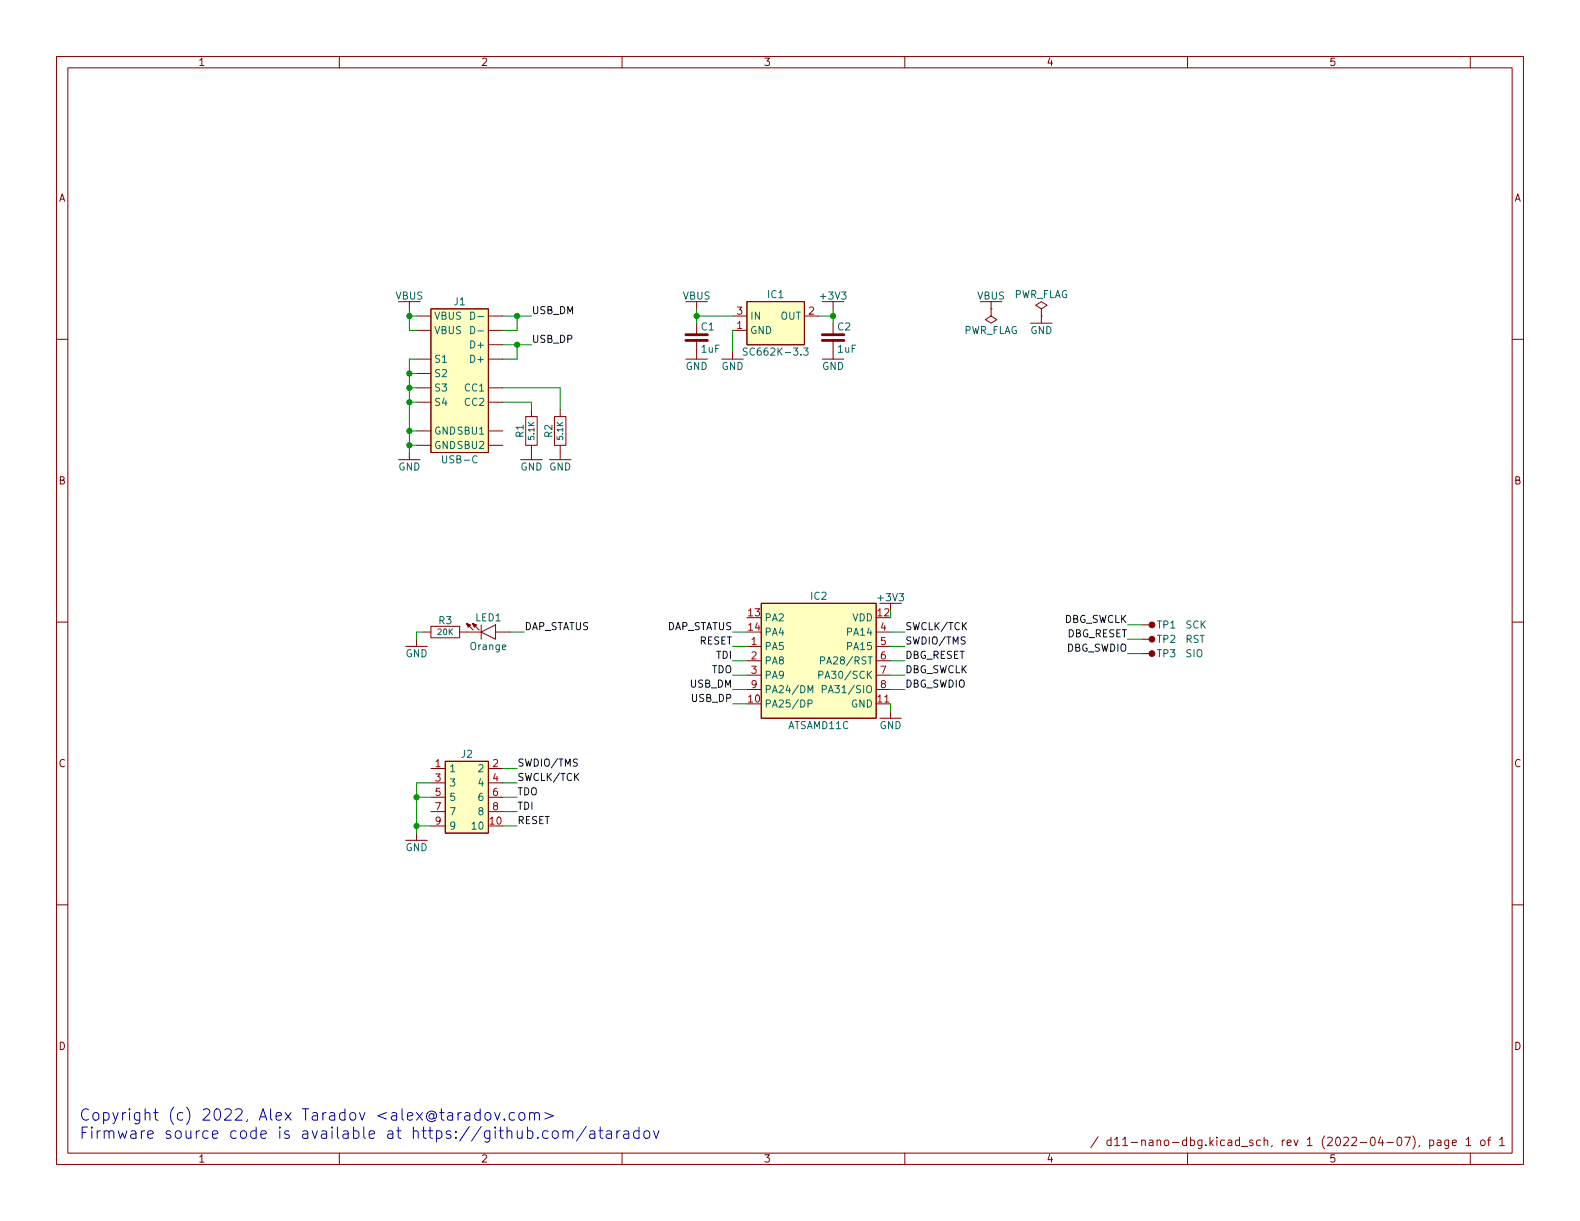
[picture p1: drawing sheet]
(kicad_sch (version 20211123) (generator eeschema)

 (paper "USLetter")

 (title_block
  (date "2022-04-07")
  (rev "1"))

 (lib_symbols
  (symbol "ataradov_conn:Conn-5x2" (pin_names (offset 0.635)) (in_bom yes) (on_board yes)
   (property "Reference" "J?" (id 0) (at 0 7.62 0) (effects (font (size 1.27 1.27))))
   (property "Value" "Conn-5x2" (id 1) (at 0 -7.62 0) (effects (font (size 1.27 1.27)) hide))
   (property "Footprint" "ataradov_conn:Header-5x2-2.54mm" (id 2) (at 0 -10.16 0) (effects (font (size 1.27 1.27)) hide))
   (property "Datasheet" "" (id 3) (at 29.21 13.97 0) (effects (font (size 1.27 1.27)) hide))
   (symbol "Conn-5x2_0_1"
    (rectangle (start -3.81 6.35) (end 3.81 -6.35) (stroke (width 0) (type default) (color 0 0 0 0)) (fill (type background))))
   (symbol "Conn-5x2_1_1"
    (pin passive line (at -6.35 5.08 0) (length 2.54) (name "1" (effects (font (size 1.27 1.27)))) (number "1" (effects (font (size 1.27 1.27)))))
    (pin passive line (at 6.35 -5.08 180) (length 2.54) (name "10" (effects (font (size 1.27 1.27)))) (number "10" (effects (font (size 1.27 1.27)))))
    (pin passive line (at 6.35 5.08 180) (length 2.54) (name "2" (effects (font (size 1.27 1.27)))) (number "2" (effects (font (size 1.27 1.27)))))
    (pin passive line (at -6.35 2.54 0) (length 2.54) (name "3" (effects (font (size 1.27 1.27)))) (number "3" (effects (font (size 1.27 1.27)))))
    (pin passive line (at 6.35 2.54 180) (length 2.54) (name "4" (effects (font (size 1.27 1.27)))) (number "4" (effects (font (size 1.27 1.27)))))
    (pin passive line (at -6.35 0 0) (length 2.54) (name "5" (effects (font (size 1.27 1.27)))) (number "5" (effects (font (size 1.27 1.27)))))
    (pin passive line (at 6.35 0 180) (length 2.54) (name "6" (effects (font (size 1.27 1.27)))) (number "6" (effects (font (size 1.27 1.27)))))
    (pin passive line (at -6.35 -2.54 0) (length 2.54) (name "7" (effects (font (size 1.27 1.27)))) (number "7" (effects (font (size 1.27 1.27)))))
    (pin passive line (at 6.35 -2.54 180) (length 2.54) (name "8" (effects (font (size 1.27 1.27)))) (number "8" (effects (font (size 1.27 1.27)))))
    (pin passive line (at -6.35 -5.08 0) (length 2.54) (name "9" (effects (font (size 1.27 1.27)))) (number "9" (effects (font (size 1.27 1.27)))))))
  (symbol "ataradov_conn:USB-C" (pin_numbers hide) (in_bom yes) (on_board yes)
   (property "Reference" "J?" (id 0) (at 0 12.7 0) (effects (font (size 1.27 1.27))))
   (property "Value" "USB-C" (id 1) (at 0 -15.24 0) (effects (font (size 1.27 1.27))))
   (property "Footprint" "ataradov_conn:USB-C" (id 2) (at 0 -17.78 0) (effects (font (size 1.27 1.27)) hide))
   (property "Datasheet" "" (id 3) (at 3.81 -5.08 0) (effects (font (size 1.27 1.27)) hide))
   (symbol "USB-C_0_1"
    (rectangle (start -5.08 11.43) (end 5.08 -13.97) (stroke (width 0) (type default) (color 0 0 0 0)) (fill (type background))))
   (symbol "USB-C_1_1"
    (pin bidirectional line (at 7.62 -2.54 180) (length 2.54) (name "CC1" (effects (font (size 1.27 1.27)))) (number "CC1" (effects (font (size 1.27 1.27)))))
    (pin bidirectional line (at 7.62 -5.08 180) (length 2.54) (name "CC2" (effects (font (size 1.27 1.27)))) (number "CC2" (effects (font (size 1.27 1.27)))))
    (pin bidirectional line (at 7.62 5.08 180) (length 2.54) (name "D+" (effects (font (size 1.27 1.27)))) (number "D+1" (effects (font (size 1.27 1.27)))))
    (pin bidirectional line (at 7.62 2.54 180) (length 2.54) (name "D+" (effects (font (size 1.27 1.27)))) (number "D+2" (effects (font (size 1.27 1.27)))))
    (pin bidirectional line (at 7.62 10.16 180) (length 2.54) (name "D-" (effects (font (size 1.27 1.27)))) (number "D-1" (effects (font (size 1.27 1.27)))))
    (pin bidirectional line (at 7.62 7.62 180) (length 2.54) (name "D-" (effects (font (size 1.27 1.27)))) (number "D-2" (effects (font (size 1.27 1.27)))))
    (pin passive line (at -7.62 -10.16 0) (length 2.54) (name "GND" (effects (font (size 1.27 1.27)))) (number "GND1" (effects (font (size 1.27 1.27)))))
    (pin passive line (at -7.62 -12.7 0) (length 2.54) (name "GND" (effects (font (size 1.27 1.27)))) (number "GND2" (effects (font (size 1.27 1.27)))))
    (pin passive line (at -7.62 2.54 0) (length 2.54) (name "S1" (effects (font (size 1.27 1.27)))) (number "S1" (effects (font (size 1.27 1.27)))))
    (pin passive line (at -7.62 0 0) (length 2.54) (name "S2" (effects (font (size 1.27 1.27)))) (number "S2" (effects (font (size 1.27 1.27)))))
    (pin passive line (at -7.62 -2.54 0) (length 2.54) (name "S3" (effects (font (size 1.27 1.27)))) (number "S3" (effects (font (size 1.27 1.27)))))
    (pin passive line (at -7.62 -5.08 0) (length 2.54) (name "S4" (effects (font (size 1.27 1.27)))) (number "S4" (effects (font (size 1.27 1.27)))))
    (pin bidirectional line (at 7.62 -10.16 180) (length 2.54) (name "SBU1" (effects (font (size 1.27 1.27)))) (number "SBU1" (effects (font (size 1.27 1.27)))))
    (pin bidirectional line (at 7.62 -12.7 180) (length 2.54) (name "SBU2" (effects (font (size 1.27 1.27)))) (number "SBU2" (effects (font (size 1.27 1.27)))))
    (pin passive line (at -7.62 10.16 0) (length 2.54) (name "VBUS" (effects (font (size 1.27 1.27)))) (number "VBUS1" (effects (font (size 1.27 1.27)))))
    (pin passive line (at -7.62 7.62 0) (length 2.54) (name "VBUS" (effects (font (size 1.27 1.27)))) (number "VBUS2" (effects (font (size 1.27 1.27)))))))
  (symbol "ataradov_led:LED" (pin_numbers hide) (pin_names (offset 1.016) hide) (in_bom yes) (on_board yes)
   (property "Reference" "LED?" (id 0) (at 0 2.54 0) (effects (font (size 1.27 1.27))))
   (property "Value" "LED" (id 1) (at 0 -2.54 0) (effects (font (size 1.27 1.27))))
   (property "Footprint" "ataradov_smd:0603" (id 2) (at 0 -4.2164 0) (effects (font (size 1.27 1.27)) hide))
   (property "Datasheet" "" (id 3) (at 4.699 -4.191 0) (effects (font (size 1.27 1.27)) hide))
   (symbol "LED_0_1"
    (polyline (pts (xy 1.27 1.27) (xy 1.27 -1.27)) (stroke (width 0) (type default) (color 0 0 0 0)) (fill (type none)))
    (polyline (pts (xy 2.1336 1.2192) (xy 2.4892 0.8636)) (stroke (width 0) (type default) (color 0 0 0 0)) (fill (type none)))
    (polyline (pts (xy 2.794 1.524) (xy 2.2352 1.1684)) (stroke (width 0) (type default) (color 0 0 0 0)) (fill (type none)))
    (polyline (pts (xy 2.794 1.524) (xy 2.4384 0.9652)) (stroke (width 0) (type default) (color 0 0 0 0)) (fill (type none)))
    (polyline (pts (xy 3.2004 1.2192) (xy 3.556 0.8636)) (stroke (width 0) (type default) (color 0 0 0 0)) (fill (type none)))
    (polyline (pts (xy 3.8608 1.524) (xy 3.302 1.1684)) (stroke (width 0) (type default) (color 0 0 0 0)) (fill (type none)))
    (polyline (pts (xy 3.8608 1.524) (xy 3.4544 0.9652)) (stroke (width 0) (type default) (color 0 0 0 0)) (fill (type none)))
    (polyline (pts (xy -1.27 1.27) (xy -1.27 -1.27) (xy 1.27 0) (xy -1.27 1.27)) (stroke (width 0) (type default) (color 0 0 0 0)) (fill (type none)))
    (polyline (pts (xy 1.6256 0.3556) (xy 2.794 1.524) (xy 2.1336 1.2192) (xy 2.794 1.524) (xy 2.4892 0.8636)) (stroke (width 0) (type default) (color 0 0 0 0)) (fill (type none)))
    (polyline (pts (xy 2.6924 0.3556) (xy 3.8608 1.524) (xy 3.2004 1.2192) (xy 3.8608 1.524) (xy 3.556 0.8636)) (stroke (width 0) (type default) (color 0 0 0 0)) (fill (type none))))
   (symbol "LED_1_1"
    (pin passive line (at -3.81 0 0) (length 2.54) (name "A" (effects (font (size 1.27 1.27)))) (number "1" (effects (font (size 1.27 1.27)))))
    (pin passive line (at 3.81 0 180) (length 2.54) (name "K" (effects (font (size 1.27 1.27)))) (number "2" (effects (font (size 1.27 1.27)))))))
  (symbol "ataradov_mcu:ATSAMD11C" (in_bom yes) (on_board yes)
   (property "Reference" "IC?" (id 0) (at 0 11.43 0) (effects (font (size 1.27 1.27))))
   (property "Value" "ATSAMD11C" (id 1) (at 0 -11.43 0) (effects (font (size 1.27 1.27))))
   (property "Footprint" "ataradov_ic:SOIC-14" (id 2) (at 0 -13.97 0) (effects (font (size 1.27 1.27)) hide))
   (property "Datasheet" "" (id 3) (at 0 0 0) (effects (font (size 1.27 1.27)) hide))
   (symbol "ATSAMD11C_0_1"
    (rectangle (start -10.16 10.16) (end 10.16 -10.16) (stroke (width 0) (type default) (color 0 0 0 0)) (fill (type background))))
   (symbol "ATSAMD11C_1_1"
    (pin bidirectional line (at -12.7 2.54 0) (length 2.54) (name "PA5" (effects (font (size 1.27 1.27)))) (number "1" (effects (font (size 1.27 1.27)))))
    (pin bidirectional line (at -12.7 -7.62 0) (length 2.54) (name "PA25/DP" (effects (font (size 1.27 1.27)))) (number "10" (effects (font (size 1.27 1.27)))))
    (pin power_in line (at 12.7 -7.62 180) (length 2.54) (name "GND" (effects (font (size 1.27 1.27)))) (number "11" (effects (font (size 1.27 1.27)))))
    (pin power_in line (at 12.7 7.62 180) (length 2.54) (name "VDD" (effects (font (size 1.27 1.27)))) (number "12" (effects (font (size 1.27 1.27)))))
    (pin bidirectional line (at -12.7 7.62 0) (length 2.54) (name "PA2" (effects (font (size 1.27 1.27)))) (number "13" (effects (font (size 1.27 1.27)))))
    (pin bidirectional line (at -12.7 5.08 0) (length 2.54) (name "PA4" (effects (font (size 1.27 1.27)))) (number "14" (effects (font (size 1.27 1.27)))))
    (pin bidirectional line (at -12.7 0 0) (length 2.54) (name "PA8" (effects (font (size 1.27 1.27)))) (number "2" (effects (font (size 1.27 1.27)))))
    (pin bidirectional line (at -12.7 -2.54 0) (length 2.54) (name "PA9" (effects (font (size 1.27 1.27)))) (number "3" (effects (font (size 1.27 1.27)))))
    (pin bidirectional line (at 12.7 5.08 180) (length 2.54) (name "PA14" (effects (font (size 1.27 1.27)))) (number "4" (effects (font (size 1.27 1.27)))))
    (pin bidirectional line (at 12.7 2.54 180) (length 2.54) (name "PA15" (effects (font (size 1.27 1.27)))) (number "5" (effects (font (size 1.27 1.27)))))
    (pin bidirectional line (at 12.7 0 180) (length 2.54) (name "PA28/RST" (effects (font (size 1.27 1.27)))) (number "6" (effects (font (size 1.27 1.27)))))
    (pin bidirectional line (at 12.7 -2.54 180) (length 2.54) (name "PA30/SCK" (effects (font (size 1.27 1.27)))) (number "7" (effects (font (size 1.27 1.27)))))
    (pin bidirectional line (at 12.7 -5.08 180) (length 2.54) (name "PA31/SIO" (effects (font (size 1.27 1.27)))) (number "8" (effects (font (size 1.27 1.27)))))
    (pin bidirectional line (at -12.7 -5.08 0) (length 2.54) (name "PA24/DM" (effects (font (size 1.27 1.27)))) (number "9" (effects (font (size 1.27 1.27)))))))
  (symbol "ataradov_misc:TestPoint" (pin_numbers hide) (pin_names hide) (in_bom yes) (on_board yes)
   (property "Reference" "TP?" (id 0) (at 2.54 0 0) (effects (font (size 1.27 1.27)) (justify left)))
   (property "Value" "TestPoint" (id 1) (at 7.62 0 0) (effects (font (size 1.27 1.27)) (justify left)))
   (property "Footprint" "ataradov_misc:TestPoint-1.27mm" (id 2) (at 0 -2.54 0) (effects (font (size 1.27 1.27)) hide))
   (property "Datasheet" "" (id 3) (at 0 0 0) (effects (font (size 1.27 1.27)) hide))
   (symbol "TestPoint_0_1"
    (circle (center 1.778 0) (radius 0.508) (stroke (width 0) (type default) (color 0 0 0 0)) (fill (type outline))))
   (symbol "TestPoint_1_1"
    (pin passive line (at 0 0 0) (length 1.78) (name "1" (effects (font (size 1.27 1.27)))) (number "1" (effects (font (size 1.27 1.27)))))))
  (symbol "ataradov_pwr:+3V3" (power) (pin_names (offset 0)) (in_bom yes) (on_board yes)
   (property "Reference" "#PWR" (id 0) (at 0 4.445 0) (effects (font (size 1.27 1.27)) hide))
   (property "Value" "+3V3" (id 1) (at 0 2.286 0) (effects (font (size 1.27 1.27))))
   (property "Footprint" "" (id 2) (at 0 0 0) (effects (font (size 1.27 1.27)) hide))
   (property "Datasheet" "" (id 3) (at 0 0 0) (effects (font (size 1.27 1.27)) hide))
   (symbol "+3V3_0_1"
    (polyline (pts (xy -1.905 1.27) (xy 0 1.27)) (stroke (width 0) (type default) (color 0 0 0 0)) (fill (type none)))
    (polyline (pts (xy 0 0) (xy 0 1.27)) (stroke (width 0) (type default) (color 0 0 0 0)) (fill (type none)))
    (polyline (pts (xy 0 1.27) (xy 1.905 1.27)) (stroke (width 0) (type default) (color 0 0 0 0)) (fill (type none))))
   (symbol "+3V3_1_1"
    (pin power_in line (at 0 0 90) (length 0) hide (name "+3V3" (effects (font (size 1.27 1.27)))) (number "1" (effects (font (size 1.27 1.27)))))))
  (symbol "ataradov_pwr:GND" (power) (pin_names (offset 0)) (in_bom yes) (on_board yes)
   (property "Reference" "#PWR" (id 0) (at 0 -4.445 0) (effects (font (size 1.27 1.27)) hide))
   (property "Value" "GND" (id 1) (at 0 -2.54 0) (effects (font (size 1.27 1.27))))
   (property "Footprint" "" (id 2) (at 0 0 0) (effects (font (size 1.27 1.27)) hide))
   (property "Datasheet" "" (id 3) (at 0 0 0) (effects (font (size 1.27 1.27)) hide))
   (symbol "GND_0_1"
    (polyline (pts (xy -1.905 -1.27) (xy 1.905 -1.27)) (stroke (width 0) (type default) (color 0 0 0 0)) (fill (type none)))
    (polyline (pts (xy 0 0) (xy 0 -1.27)) (stroke (width 0) (type default) (color 0 0 0 0)) (fill (type none))))
   (symbol "GND_1_1"
    (pin power_in line (at 0 0 270) (length 0) hide (name "GND" (effects (font (size 1.27 1.27)))) (number "1" (effects (font (size 1.27 1.27)))))))
  (symbol "ataradov_pwr:VBUS" (power) (pin_names (offset 0)) (in_bom yes) (on_board yes)
   (property "Reference" "#PWR" (id 0) (at 0 4.445 0) (effects (font (size 1.27 1.27)) hide))
   (property "Value" "VBUS" (id 1) (at 0 2.286 0) (effects (font (size 1.27 1.27))))
   (property "Footprint" "" (id 2) (at 0 0 0) (effects (font (size 1.27 1.27)) hide))
   (property "Datasheet" "" (id 3) (at 0 0 0) (effects (font (size 1.27 1.27)) hide))
   (symbol "VBUS_0_1"
    (polyline (pts (xy -1.905 1.27) (xy 0 1.27)) (stroke (width 0) (type default) (color 0 0 0 0)) (fill (type none)))
    (polyline (pts (xy 0 0) (xy 0 1.27)) (stroke (width 0) (type default) (color 0 0 0 0)) (fill (type none)))
    (polyline (pts (xy 0 1.27) (xy 1.905 1.27)) (stroke (width 0) (type default) (color 0 0 0 0)) (fill (type none))))
   (symbol "VBUS_1_1"
    (pin power_in line (at 0 0 90) (length 0) hide (name "VBUS" (effects (font (size 1.27 1.27)))) (number "1" (effects (font (size 1.27 1.27)))))))
  (symbol "ataradov_rlc:C" (pin_numbers hide) (pin_names hide) (in_bom yes) (on_board yes)
   (property "Reference" "C?" (id 0) (at 0.635 1.905 0) (effects (font (size 1.27 1.27)) (justify left)))
   (property "Value" "C" (id 1) (at 0.635 -2.032 0) (effects (font (size 1.27 1.27)) (justify left)))
   (property "Footprint" "ataradov_smd:0603" (id 2) (at 3.81 0 90) (effects (font (size 1.27 1.27)) hide))
   (property "Datasheet" "" (id 3) (at 0 0 0) (effects (font (size 1.27 1.27)) hide))
   (symbol "C_0_1"
    (polyline (pts (xy -1.905 -0.508) (xy 1.905 -0.508)) (stroke (width 0.5) (type default) (color 0 0 0 0)) (fill (type none)))
    (polyline (pts (xy -1.905 0.508) (xy 1.905 0.508)) (stroke (width 0.5) (type default) (color 0 0 0 0)) (fill (type none))))
   (symbol "C_1_1"
    (pin passive line (at 0 -2.54 90) (length 1.905) (name "1" (effects (font (size 1.27 1.27)))) (number "1" (effects (font (size 1.27 1.27)))))
    (pin passive line (at 0 2.54 270) (length 1.905) (name "2" (effects (font (size 1.27 1.27)))) (number "2" (effects (font (size 1.27 1.27)))))))
  (symbol "ataradov_rlc:R" (pin_numbers hide) (pin_names hide) (in_bom yes) (on_board yes)
   (property "Reference" "R?" (id 0) (at 0 2.032 0) (effects (font (size 1.27 1.27))))
   (property "Value" "R" (id 1) (at 0 0 0) (effects (font (size 1.016 1.016))))
   (property "Footprint" "ataradov_smd:0603" (id 2) (at -0.508 -2.54 0) (effects (font (size 1.27 1.27)) hide))
   (property "Datasheet" "" (id 3) (at 0 0 0) (effects (font (size 1.27 1.27)) hide))
   (symbol "R_0_1"
    (rectangle (start -2.54 1.016) (end 2.54 -1.016) (stroke (width 0) (type default) (color 0 0 0 0)) (fill (type none))))
   (symbol "R_1_1"
    (pin passive line (at -3.81 0 0) (length 1.27) (name "1" (effects (font (size 1.27 1.27)))) (number "1" (effects (font (size 1.27 1.27)))))
    (pin passive line (at 3.81 0 180) (length 1.27) (name "2" (effects (font (size 1.27 1.27)))) (number "2" (effects (font (size 1.27 1.27)))))))
  (symbol "ataradov_vreg:SC662K" (in_bom yes) (on_board yes)
   (property "Reference" "IC?" (id 0) (at 0 6.35 0) (effects (font (size 1.27 1.27))))
   (property "Value" "SC662K" (id 1) (at 0 -3.81 0) (effects (font (size 1.27 1.27))))
   (property "Footprint" "ataradov_ic:SOT-23" (id 2) (at 0 -6.35 0) (effects (font (size 1.27 1.27)) hide))
   (property "Datasheet" "" (id 3) (at 0 0 0) (effects (font (size 1.27 1.27)) hide))
   (symbol "SC662K_0_1"
    (rectangle (start -5.08 5.08) (end 5.08 -2.54) (stroke (width 0) (type default) (color 0 0 0 0)) (fill (type background))))
   (symbol "SC662K_1_1"
    (pin power_in line (at -7.62 0 0) (length 2.54) (name "GND" (effects (font (size 1.27 1.27)))) (number "1" (effects (font (size 1.27 1.27)))))
    (pin power_out line (at 7.62 2.54 180) (length 2.54) (name "OUT" (effects (font (size 1.27 1.27)))) (number "2" (effects (font (size 1.27 1.27)))))
    (pin power_in line (at -7.62 2.54 0) (length 2.54) (name "IN" (effects (font (size 1.27 1.27)))) (number "3" (effects (font (size 1.27 1.27)))))))
  (symbol "power:PWR_FLAG" (power) (pin_numbers hide) (pin_names (offset 0) hide) (in_bom yes) (on_board yes)
   (property "Reference" "#FLG" (id 0) (at 0 1.905 0) (effects (font (size 1.27 1.27)) hide))
   (property "Value" "PWR_FLAG" (id 1) (at 0 3.81 0) (effects (font (size 1.27 1.27))))
   (property "Footprint" "" (id 2) (at 0 0 0) (effects (font (size 1.27 1.27)) hide))
   (property "Datasheet" "~" (id 3) (at 0 0 0) (effects (font (size 1.27 1.27)) hide))
   (symbol "PWR_FLAG_0_0"
    (pin power_out line (at 0 0 90) (length 0) (name "pwr" (effects (font (size 1.27 1.27)))) (number "1" (effects (font (size 1.27 1.27))))))
   (symbol "PWR_FLAG_0_1"
    (polyline (pts (xy 0 0) (xy 0 1.27) (xy -1.016 1.905) (xy 0 2.54) (xy 1.016 1.905) (xy 0 1.27)) (stroke (width 0) (type default) (color 0 0 0 0)) (fill (type none))))))

 (junction (at 72.39 71.12) (diameter 0) (color 0 0 0 0))
 (junction (at 72.39 68.58) (diameter 0) (color 0 0 0 0))
 (junction (at 73.66 140.97) (diameter 0) (color 0 0 0 0))
 (junction (at 72.39 66.04) (diameter 0) (color 0 0 0 0))
 (junction (at 72.39 55.88) (diameter 0) (color 0 0 0 0))
 (junction (at 72.39 76.2) (diameter 0) (color 0 0 0 0))
 (junction (at 147.32 55.88) (diameter 0) (color 0 0 0 0))
 (junction (at 123.19 55.88) (diameter 0) (color 0 0 0 0))
 (junction (at 72.39 78.74) (diameter 0) (color 0 0 0 0))
 (junction (at 73.66 146.05) (diameter 0) (color 0 0 0 0))
 (junction (at 91.44 55.88) (diameter 0) (color 0 0 0 0))
 (junction (at 91.44 60.96) (diameter 0) (color 0 0 0 0))

 (wire (pts (xy 123.19 57.15) (xy 123.19 55.88)) (stroke (width 0) (type default) (color 0 0 0 0)))
 (wire (pts (xy 73.66 140.97) (xy 73.66 146.05)) (stroke (width 0) (type default) (color 0 0 0 0)))
 (wire (pts (xy 88.9 71.12) (xy 93.98 71.12)) (stroke (width 0) (type default) (color 0 0 0 0)))
 (wire (pts (xy 157.48 107.95) (xy 157.48 109.22)) (stroke (width 0) (type default) (color 0 0 0 0)))
 (wire (pts (xy 72.39 66.04) (xy 72.39 68.58)) (stroke (width 0) (type default) (color 0 0 0 0)))
 (wire (pts (xy 73.66 76.2) (xy 72.39 76.2)) (stroke (width 0) (type default) (color 0 0 0 0)))
 (wire (pts (xy 99.06 68.58) (xy 99.06 72.39)) (stroke (width 0) (type default) (color 0 0 0 0)))
 (wire (pts (xy 157.48 114.3) (xy 160.02 114.3)) (stroke (width 0) (type default) (color 0 0 0 0)))
 (wire (pts (xy 88.9 60.96) (xy 91.44 60.96)) (stroke (width 0) (type default) (color 0 0 0 0)))
 (wire (pts (xy 199.39 110.49) (xy 201.93 110.49)) (stroke (width 0) (type default) (color 0 0 0 0)))
 (wire (pts (xy 123.19 55.88) (xy 129.54 55.88)) (stroke (width 0) (type default) (color 0 0 0 0)))
 (wire (pts (xy 72.39 78.74) (xy 72.39 80.01)) (stroke (width 0) (type default) (color 0 0 0 0)))
 (wire (pts (xy 73.66 138.43) (xy 76.2 138.43)) (stroke (width 0) (type default) (color 0 0 0 0)))
 (wire (pts (xy 129.54 58.42) (xy 129.54 62.23)) (stroke (width 0) (type default) (color 0 0 0 0)))
 (wire (pts (xy 157.48 116.84) (xy 160.02 116.84)) (stroke (width 0) (type default) (color 0 0 0 0)))
 (wire (pts (xy 132.08 111.76) (xy 129.54 111.76)) (stroke (width 0) (type default) (color 0 0 0 0)))
 (wire (pts (xy 144.78 55.88) (xy 147.32 55.88)) (stroke (width 0) (type default) (color 0 0 0 0)))
 (wire (pts (xy 88.9 68.58) (xy 99.06 68.58)) (stroke (width 0) (type default) (color 0 0 0 0)))
 (wire (pts (xy 129.54 114.3) (xy 132.08 114.3)) (stroke (width 0) (type default) (color 0 0 0 0)))
 (wire (pts (xy 72.39 54.61) (xy 72.39 55.88)) (stroke (width 0) (type default) (color 0 0 0 0)))
 (wire (pts (xy 91.44 55.88) (xy 91.44 58.42)) (stroke (width 0) (type default) (color 0 0 0 0)))
 (wire (pts (xy 129.54 119.38) (xy 132.08 119.38)) (stroke (width 0) (type default) (color 0 0 0 0)))
 (wire (pts (xy 72.39 68.58) (xy 72.39 71.12)) (stroke (width 0) (type default) (color 0 0 0 0)))
 (wire (pts (xy 73.66 111.76) (xy 74.93 111.76)) (stroke (width 0) (type default) (color 0 0 0 0)))
 (wire (pts (xy 147.32 57.15) (xy 147.32 55.88)) (stroke (width 0) (type default) (color 0 0 0 0)))
 (wire (pts (xy 72.39 58.42) (xy 73.66 58.42)) (stroke (width 0) (type default) (color 0 0 0 0)))
 (wire (pts (xy 72.39 78.74) (xy 73.66 78.74)) (stroke (width 0) (type default) (color 0 0 0 0)))
 (wire (pts (xy 157.48 121.92) (xy 160.02 121.92)) (stroke (width 0) (type default) (color 0 0 0 0)))
 (wire (pts (xy 199.39 115.57) (xy 201.93 115.57)) (stroke (width 0) (type default) (color 0 0 0 0)))
 (wire (pts (xy 88.9 138.43) (xy 91.44 138.43)) (stroke (width 0) (type default) (color 0 0 0 0)))
 (wire (pts (xy 88.9 58.42) (xy 91.44 58.42)) (stroke (width 0) (type default) (color 0 0 0 0)))
 (wire (pts (xy 129.54 116.84) (xy 132.08 116.84)) (stroke (width 0) (type default) (color 0 0 0 0)))
 (wire (pts (xy 88.9 135.89) (xy 91.44 135.89)) (stroke (width 0) (type default) (color 0 0 0 0)))
 (wire (pts (xy 91.44 55.88) (xy 93.98 55.88)) (stroke (width 0) (type default) (color 0 0 0 0)))
 (wire (pts (xy 72.39 71.12) (xy 72.39 76.2)) (stroke (width 0) (type default) (color 0 0 0 0)))
 (wire (pts (xy 72.39 55.88) (xy 73.66 55.88)) (stroke (width 0) (type default) (color 0 0 0 0)))
 (wire (pts (xy 157.48 124.46) (xy 157.48 125.73)) (stroke (width 0) (type default) (color 0 0 0 0)))
 (wire (pts (xy 93.98 72.39) (xy 93.98 71.12)) (stroke (width 0) (type default) (color 0 0 0 0)))
 (wire (pts (xy 88.9 55.88) (xy 91.44 55.88)) (stroke (width 0) (type default) (color 0 0 0 0)))
 (wire (pts (xy 73.66 113.03) (xy 73.66 111.76)) (stroke (width 0) (type default) (color 0 0 0 0)))
 (wire (pts (xy 123.19 54.61) (xy 123.19 55.88)) (stroke (width 0) (type default) (color 0 0 0 0)))
 (wire (pts (xy 72.39 76.2) (xy 72.39 78.74)) (stroke (width 0) (type default) (color 0 0 0 0)))
 (wire (pts (xy 72.39 68.58) (xy 73.66 68.58)) (stroke (width 0) (type default) (color 0 0 0 0)))
 (wire (pts (xy 73.66 146.05) (xy 76.2 146.05)) (stroke (width 0) (type default) (color 0 0 0 0)))
 (wire (pts (xy 72.39 55.88) (xy 72.39 58.42)) (stroke (width 0) (type default) (color 0 0 0 0)))
 (wire (pts (xy 72.39 71.12) (xy 73.66 71.12)) (stroke (width 0) (type default) (color 0 0 0 0)))
 (wire (pts (xy 129.54 121.92) (xy 132.08 121.92)) (stroke (width 0) (type default) (color 0 0 0 0)))
 (wire (pts (xy 88.9 63.5) (xy 91.44 63.5)) (stroke (width 0) (type default) (color 0 0 0 0)))
 (wire (pts (xy 157.48 111.76) (xy 160.02 111.76)) (stroke (width 0) (type default) (color 0 0 0 0)))
 (wire (pts (xy 91.44 60.96) (xy 93.98 60.96)) (stroke (width 0) (type default) (color 0 0 0 0)))
 (wire (pts (xy 90.17 111.76) (xy 92.71 111.76)) (stroke (width 0) (type default) (color 0 0 0 0)))
 (wire (pts (xy 73.66 138.43) (xy 73.66 140.97)) (stroke (width 0) (type default) (color 0 0 0 0)))
 (wire (pts (xy 73.66 140.97) (xy 76.2 140.97)) (stroke (width 0) (type default) (color 0 0 0 0)))
 (wire (pts (xy 72.39 66.04) (xy 73.66 66.04)) (stroke (width 0) (type default) (color 0 0 0 0)))
 (wire (pts (xy 157.48 119.38) (xy 160.02 119.38)) (stroke (width 0) (type default) (color 0 0 0 0)))
 (wire (pts (xy 88.9 140.97) (xy 91.44 140.97)) (stroke (width 0) (type default) (color 0 0 0 0)))
 (wire (pts (xy 147.32 54.61) (xy 147.32 55.88)) (stroke (width 0) (type default) (color 0 0 0 0)))
 (wire (pts (xy 91.44 60.96) (xy 91.44 63.5)) (stroke (width 0) (type default) (color 0 0 0 0)))
 (wire (pts (xy 73.66 146.05) (xy 73.66 147.32)) (stroke (width 0) (type default) (color 0 0 0 0)))
 (wire (pts (xy 72.39 63.5) (xy 72.39 66.04)) (stroke (width 0) (type default) (color 0 0 0 0)))
 (wire (pts (xy 73.66 63.5) (xy 72.39 63.5)) (stroke (width 0) (type default) (color 0 0 0 0)))
 (wire (pts (xy 88.9 146.05) (xy 91.44 146.05)) (stroke (width 0) (type default) (color 0 0 0 0)))
 (wire (pts (xy 88.9 143.51) (xy 91.44 143.51)) (stroke (width 0) (type default) (color 0 0 0 0)))
 (wire (pts (xy 199.39 113.03) (xy 201.93 113.03)) (stroke (width 0) (type default) (color 0 0 0 0)))
 (wire (pts (xy 129.54 124.46) (xy 132.08 124.46)) (stroke (width 0) (type default) (color 0 0 0 0)))

 (text "Copyright (c) 2022, Alex Taradov <alex@taradov.com>\nFirmware source code is available at https://github.com/ataradov" (at 13.97 201.93 0) (effects (font (size 2 2)) (justify left bottom)))

 (label "RESET" (at 91.44 146.05 0) (effects (font (size 1.27 1.27)) (justify left bottom)))
 (label "RESET" (at 129.54 114.3 180) (effects (font (size 1.27 1.27)) (justify right bottom)))
 (label "SWDIO{slash}TMS" (at 91.44 135.89 0) (effects (font (size 1.27 1.27)) (justify left bottom)))
 (label "SWCLK{slash}TCK" (at 91.44 138.43 0) (effects (font (size 1.27 1.27)) (justify left bottom)))
 (label "TDO" (at 129.54 119.38 180) (effects (font (size 1.27 1.27)) (justify right bottom)))
 (label "USB_DP" (at 93.98 60.96 0) (effects (font (size 1.27 1.27)) (justify left bottom)))
 (label "DBG_RESET" (at 199.39 113.03 180) (effects (font (size 1.27 1.27)) (justify right bottom)))
 (label "USB_DP" (at 129.54 124.46 180) (effects (font (size 1.27 1.27)) (justify right bottom)))
 (label "USB_DM" (at 93.98 55.88 0) (effects (font (size 1.27 1.27)) (justify left bottom)))
 (label "DBG_RESET" (at 160.02 116.84 0) (effects (font (size 1.27 1.27)) (justify left bottom)))
 (label "DBG_SWCLK" (at 160.02 119.38 0) (effects (font (size 1.27 1.27)) (justify left bottom)))
 (label "DBG_SWDIO" (at 160.02 121.92 0) (effects (font (size 1.27 1.27)) (justify left bottom)))
 (label "SWDIO{slash}TMS" (at 160.02 114.3 0) (effects (font (size 1.27 1.27)) (justify left bottom)))
 (label "DBG_SWCLK" (at 199.39 110.49 180) (effects (font (size 1.27 1.27)) (justify right bottom)))
 (label "TDO" (at 91.44 140.97 0) (effects (font (size 1.27 1.27)) (justify left bottom)))
 (label "SWCLK{slash}TCK" (at 160.02 111.76 0) (effects (font (size 1.27 1.27)) (justify left bottom)))
 (label "TDI" (at 129.54 116.84 180) (effects (font (size 1.27 1.27)) (justify right bottom)))
 (label "DBG_SWDIO" (at 199.39 115.57 180) (effects (font (size 1.27 1.27)) (justify right bottom)))
 (label "DAP_STATUS" (at 92.71 111.76 0) (effects (font (size 1.27 1.27)) (justify left bottom)))
 (label "TDI" (at 91.44 143.51 0) (effects (font (size 1.27 1.27)) (justify left bottom)))
 (label "DAP_STATUS" (at 129.54 111.76 180) (effects (font (size 1.27 1.27)) (justify right bottom)))
 (label "USB_DM" (at 129.54 121.92 180) (effects (font (size 1.27 1.27)) (justify right bottom)))

 (symbol (lib_id "ataradov_rlc:C") (at 147.32 59.69 0) (unit 1) (in_bom yes) (on_board yes)
  (property "Reference" "C2" (id 0) (at 147.955 57.785 0) (effects (font (size 1.27 1.27)) (justify left)))
  (property "Value" "1uF" (id 1) (at 147.955 61.722 0) (effects (font (size 1.27 1.27)) (justify left)))
  (property "Footprint" "ataradov_smd:0603" (id 2) (at 151.13 59.69 90) (effects (font (size 1.27 1.27)) hide))
  (property "Datasheet" "" (id 3) (at 147.32 59.69 0) (effects (font (size 1.27 1.27)) hide)) (pin "1") (pin "2"))

 (symbol (lib_id "ataradov_pwr:GND") (at 93.98 80.01 0) (unit 1) (in_bom yes) (on_board yes)
  (property "Reference" "#PWR010" (id 0) (at 93.98 84.455 0) (effects (font (size 1.27 1.27)) hide))
  (property "Value" "GND" (id 1) (at 93.98 82.55 0))
  (property "Footprint" "" (id 2) (at 93.98 80.01 0) (effects (font (size 1.27 1.27)) hide))
  (property "Datasheet" "" (id 3) (at 93.98 80.01 0) (effects (font (size 1.27 1.27)) hide)) (pin "1"))

 (symbol (lib_id "ataradov_pwr:GND") (at 73.66 113.03 0) (unit 1) (in_bom yes) (on_board yes)
  (property "Reference" "#PWR013" (id 0) (at 73.66 117.475 0) (effects (font (size 1.27 1.27)) hide))
  (property "Value" "GND" (id 1) (at 73.66 115.57 0))
  (property "Footprint" "" (id 2) (at 73.66 113.03 0) (effects (font (size 1.27 1.27)) hide))
  (property "Datasheet" "" (id 3) (at 73.66 113.03 0) (effects (font (size 1.27 1.27)) hide)) (pin "1"))

 (symbol (lib_id "ataradov_pwr:GND") (at 147.32 62.23 0) (unit 1) (in_bom yes) (on_board yes)
  (property "Reference" "#PWR08" (id 0) (at 147.32 66.675 0) (effects (font (size 1.27 1.27)) hide))
  (property "Value" "GND" (id 1) (at 147.32 64.77 0))
  (property "Footprint" "" (id 2) (at 147.32 62.23 0) (effects (font (size 1.27 1.27)) hide))
  (property "Datasheet" "" (id 3) (at 147.32 62.23 0) (effects (font (size 1.27 1.27)) hide)) (pin "1"))

 (symbol (lib_id "ataradov_rlc:R") (at 93.98 76.2 90) (unit 1) (in_bom yes) (on_board yes)
  (property "Reference" "R1" (id 0) (at 91.948 76.2 0))
  (property "Value" "" (id 1) (at 93.98 76.2 0) (effects (font (size 1.016 1.016))))
  (property "Footprint" "ataradov_smd:0603" (id 2) (at 96.52 76.708 0) (effects (font (size 1.27 1.27)) hide))
  (property "Datasheet" "" (id 3) (at 93.98 76.2 0) (effects (font (size 1.27 1.27)) hide)) (pin "1") (pin "2"))

 (symbol (lib_id "ataradov_misc:TestPoint") (at 201.93 113.03 0) (mirror x) (unit 1) (in_bom yes) (on_board yes)
  (property "Reference" "TP2" (id 0) (at 204.47 113.03 0) (effects (font (size 1.27 1.27)) (justify left)))
  (property "Value" "RST" (id 1) (at 209.55 113.03 0) (effects (font (size 1.27 1.27)) (justify left)))
  (property "Footprint" "ataradov_misc:TestPoint-1.27mm-SMD" (id 2) (at 201.93 110.49 0) (effects (font (size 1.27 1.27)) hide))
  (property "Datasheet" "" (id 3) (at 201.93 113.03 0) (effects (font (size 1.27 1.27)) hide)) (pin "1"))

 (symbol (lib_id "power:PWR_FLAG") (at 175.26 54.61 180) (unit 1) (in_bom yes) (on_board yes)
  (property "Reference" "#FLG01" (id 0) (at 175.26 56.515 0) (effects (font (size 1.27 1.27)) hide))
  (property "Value" "PWR_FLAG" (id 1) (at 175.26 58.42 0))
  (property "Footprint" "" (id 2) (at 175.26 54.61 0) (effects (font (size 1.27 1.27)) hide))
  (property "Datasheet" "~" (id 3) (at 175.26 54.61 0) (effects (font (size 1.27 1.27)) hide)) (pin "1"))

 (symbol (lib_id "ataradov_pwr:+3V3") (at 147.32 54.61 0) (unit 1) (in_bom yes) (on_board yes)
  (property "Reference" "#PWR03" (id 0) (at 147.32 50.165 0) (effects (font (size 1.27 1.27)) hide))
  (property "Value" "+3V3" (id 1) (at 147.32 52.324 0))
  (property "Footprint" "" (id 2) (at 147.32 54.61 0) (effects (font (size 1.27 1.27)) hide))
  (property "Datasheet" "" (id 3) (at 147.32 54.61 0) (effects (font (size 1.27 1.27)) hide)) (pin "1"))

 (symbol (lib_id "ataradov_led:LED") (at 86.36 111.76 0) (mirror y) (unit 1) (in_bom yes) (on_board yes)
  (property "Reference" "LED1" (id 0) (at 86.36 109.22 0))
  (property "Value" "Orange" (id 1) (at 86.36 114.3 0))
  (property "Footprint" "ataradov_smd:0603" (id 2) (at 86.36 115.9764 0) (effects (font (size 1.27 1.27)) hide))
  (property "Datasheet" "" (id 3) (at 81.661 115.951 0) (effects (font (size 1.27 1.27)) hide)) (pin "1") (pin "2"))

 (symbol (lib_id "ataradov_rlc:R") (at 99.06 76.2 90) (unit 1) (in_bom yes) (on_board yes)
  (property "Reference" "R2" (id 0) (at 97.028 76.2 0))
  (property "Value" "" (id 1) (at 99.06 76.2 0) (effects (font (size 1.016 1.016))))
  (property "Footprint" "ataradov_smd:0603" (id 2) (at 101.6 76.708 0) (effects (font (size 1.27 1.27)) hide))
  (property "Datasheet" "" (id 3) (at 99.06 76.2 0) (effects (font (size 1.27 1.27)) hide)) (pin "1") (pin "2"))

 (symbol (lib_id "ataradov_pwr:GND") (at 157.48 125.73 0) (unit 1) (in_bom yes) (on_board yes)
  (property "Reference" "#PWR015" (id 0) (at 157.48 130.175 0) (effects (font (size 1.27 1.27)) hide))
  (property "Value" "GND" (id 1) (at 157.48 128.27 0))
  (property "Footprint" "" (id 2) (at 157.48 125.73 0) (effects (font (size 1.27 1.27)) hide))
  (property "Datasheet" "" (id 3) (at 157.48 125.73 0) (effects (font (size 1.27 1.27)) hide)) (pin "1"))

 (symbol (lib_id "ataradov_pwr:GND") (at 123.19 62.23 0) (unit 1) (in_bom yes) (on_board yes)
  (property "Reference" "#PWR06" (id 0) (at 123.19 66.675 0) (effects (font (size 1.27 1.27)) hide))
  (property "Value" "GND" (id 1) (at 123.19 64.77 0))
  (property "Footprint" "" (id 2) (at 123.19 62.23 0) (effects (font (size 1.27 1.27)) hide))
  (property "Datasheet" "" (id 3) (at 123.19 62.23 0) (effects (font (size 1.27 1.27)) hide)) (pin "1"))

 (symbol (lib_id "ataradov_pwr:VBUS") (at 175.26 54.61 0) (unit 1) (in_bom yes) (on_board yes)
  (property "Reference" "#PWR04" (id 0) (at 175.26 50.165 0) (effects (font (size 1.27 1.27)) hide))
  (property "Value" "VBUS" (id 1) (at 175.26 52.324 0))
  (property "Footprint" "" (id 2) (at 175.26 54.61 0) (effects (font (size 1.27 1.27)) hide))
  (property "Datasheet" "" (id 3) (at 175.26 54.61 0) (effects (font (size 1.27 1.27)) hide)) (pin "1"))

 (symbol (lib_id "ataradov_pwr:+3V3") (at 157.48 107.95 0) (unit 1) (in_bom yes) (on_board yes)
  (property "Reference" "#PWR012" (id 0) (at 157.48 103.505 0) (effects (font (size 1.27 1.27)) hide))
  (property "Value" "+3V3" (id 1) (at 157.48 105.664 0))
  (property "Footprint" "" (id 2) (at 157.48 107.95 0) (effects (font (size 1.27 1.27)) hide))
  (property "Datasheet" "" (id 3) (at 157.48 107.95 0) (effects (font (size 1.27 1.27)) hide)) (pin "1"))

 (symbol (lib_id "ataradov_misc:TestPoint") (at 201.93 115.57 0) (mirror x) (unit 1) (in_bom yes) (on_board yes)
  (property "Reference" "TP3" (id 0) (at 204.47 115.57 0) (effects (font (size 1.27 1.27)) (justify left)))
  (property "Value" "SIO" (id 1) (at 209.55 115.57 0) (effects (font (size 1.27 1.27)) (justify left)))
  (property "Footprint" "ataradov_misc:TestPoint-1.27mm-SMD" (id 2) (at 201.93 113.03 0) (effects (font (size 1.27 1.27)) hide))
  (property "Datasheet" "" (id 3) (at 201.93 115.57 0) (effects (font (size 1.27 1.27)) hide)) (pin "1"))

 (symbol (lib_id "ataradov_conn:Conn-5x2") (at 82.55 140.97 0) (unit 1) (in_bom yes) (on_board yes)
  (property "Reference" "J2" (id 0) (at 82.55 133.35 0))
  (property "Value" "" (id 1) (at 82.55 148.59 0) (effects (font (size 1.27 1.27)) hide))
  (property "Footprint" "" (id 2) (at 82.55 151.13 0) (effects (font (size 1.27 1.27)) hide))
  (property "Datasheet" "" (id 3) (at 111.76 127 0) (effects (font (size 1.27 1.27)) hide)) (pin "1") (pin "10") (pin "2") (pin "3") (pin "4") (pin "5") (pin "6") (pin "7") (pin "8") (pin "9"))

 (symbol (lib_id "ataradov_conn:USB-C") (at 81.28 66.04 0) (unit 1) (in_bom yes) (on_board yes)
  (property "Reference" "J1" (id 0) (at 81.28 53.34 0))
  (property "Value" "" (id 1) (at 81.28 81.28 0))
  (property "Footprint" "" (id 2) (at 81.28 83.82 0) (effects (font (size 1.27 1.27)) hide))
  (property "Datasheet" "" (id 3) (at 85.09 71.12 0) (effects (font (size 1.27 1.27)) hide)) (pin "CC1") (pin "CC2") (pin "D+1") (pin "D+2") (pin "D-1") (pin "D-2") (pin "GND1") (pin "GND2") (pin "S1") (pin "S2") (pin "S3") (pin "S4") (pin "SBU1") (pin "SBU2") (pin "VBUS1") (pin "VBUS2"))

 (symbol (lib_id "ataradov_pwr:GND") (at 184.15 55.88 0) (unit 1) (in_bom yes) (on_board yes)
  (property "Reference" "#PWR05" (id 0) (at 184.15 60.325 0) (effects (font (size 1.27 1.27)) hide))
  (property "Value" "GND" (id 1) (at 184.15 58.42 0))
  (property "Footprint" "" (id 2) (at 184.15 55.88 0) (effects (font (size 1.27 1.27)) hide))
  (property "Datasheet" "" (id 3) (at 184.15 55.88 0) (effects (font (size 1.27 1.27)) hide)) (pin "1"))

 (symbol (lib_id "ataradov_misc:TestPoint") (at 201.93 110.49 0) (mirror x) (unit 1) (in_bom yes) (on_board yes)
  (property "Reference" "TP1" (id 0) (at 204.47 110.49 0) (effects (font (size 1.27 1.27)) (justify left)))
  (property "Value" "SCK" (id 1) (at 209.55 110.49 0) (effects (font (size 1.27 1.27)) (justify left)))
  (property "Footprint" "ataradov_misc:TestPoint-1.27mm-SMD" (id 2) (at 201.93 107.95 0) (effects (font (size 1.27 1.27)) hide))
  (property "Datasheet" "" (id 3) (at 201.93 110.49 0) (effects (font (size 1.27 1.27)) hide)) (pin "1"))

 (symbol (lib_id "ataradov_rlc:R") (at 78.74 111.76 0) (unit 1) (in_bom yes) (on_board yes)
  (property "Reference" "R3" (id 0) (at 78.74 109.728 0))
  (property "Value" "20K" (id 1) (at 78.74 111.76 0) (effects (font (size 1.016 1.016))))
  (property "Footprint" "ataradov_smd:0603" (id 2) (at 78.232 114.3 0) (effects (font (size 1.27 1.27)) hide))
  (property "Datasheet" "" (id 3) (at 78.74 111.76 0) (effects (font (size 1.27 1.27)) hide)) (pin "1") (pin "2"))

 (symbol (lib_id "ataradov_pwr:GND") (at 129.54 62.23 0) (unit 1) (in_bom yes) (on_board yes)
  (property "Reference" "#PWR07" (id 0) (at 129.54 66.675 0) (effects (font (size 1.27 1.27)) hide))
  (property "Value" "GND" (id 1) (at 129.54 64.77 0))
  (property "Footprint" "" (id 2) (at 129.54 62.23 0) (effects (font (size 1.27 1.27)) hide))
  (property "Datasheet" "" (id 3) (at 129.54 62.23 0) (effects (font (size 1.27 1.27)) hide)) (pin "1"))

 (symbol (lib_id "ataradov_pwr:GND") (at 72.39 80.01 0) (unit 1) (in_bom yes) (on_board yes)
  (property "Reference" "#PWR09" (id 0) (at 72.39 84.455 0) (effects (font (size 1.27 1.27)) hide))
  (property "Value" "GND" (id 1) (at 72.39 82.55 0))
  (property "Footprint" "" (id 2) (at 72.39 80.01 0) (effects (font (size 1.27 1.27)) hide))
  (property "Datasheet" "" (id 3) (at 72.39 80.01 0) (effects (font (size 1.27 1.27)) hide)) (pin "1"))

 (symbol (lib_id "ataradov_pwr:GND") (at 99.06 80.01 0) (unit 1) (in_bom yes) (on_board yes)
  (property "Reference" "#PWR011" (id 0) (at 99.06 84.455 0) (effects (font (size 1.27 1.27)) hide))
  (property "Value" "GND" (id 1) (at 99.06 82.55 0))
  (property "Footprint" "" (id 2) (at 99.06 80.01 0) (effects (font (size 1.27 1.27)) hide))
  (property "Datasheet" "" (id 3) (at 99.06 80.01 0) (effects (font (size 1.27 1.27)) hide)) (pin "1"))

 (symbol (lib_id "ataradov_rlc:C") (at 123.19 59.69 0) (unit 1) (in_bom yes) (on_board yes)
  (property "Reference" "C1" (id 0) (at 123.825 57.785 0) (effects (font (size 1.27 1.27)) (justify left)))
  (property "Value" "1uF" (id 1) (at 123.825 61.722 0) (effects (font (size 1.27 1.27)) (justify left)))
  (property "Footprint" "ataradov_smd:0603" (id 2) (at 127 59.69 90) (effects (font (size 1.27 1.27)) hide))
  (property "Datasheet" "" (id 3) (at 123.19 59.69 0) (effects (font (size 1.27 1.27)) hide)) (pin "1") (pin "2"))

 (symbol (lib_id "ataradov_vreg:SC662K") (at 137.16 58.42 0) (unit 1) (in_bom yes) (on_board yes)
  (property "Reference" "IC1" (id 0) (at 137.16 52.07 0))
  (property "Value" "SC662K-3.3" (id 1) (at 137.16 62.23 0))
  (property "Footprint" "ataradov_ic:SOT-23" (id 2) (at 137.16 64.77 0) (effects (font (size 1.27 1.27)) hide))
  (property "Datasheet" "" (id 3) (at 137.16 58.42 0) (effects (font (size 1.27 1.27)) hide)) (pin "1") (pin "2") (pin "3"))

 (symbol (lib_id "ataradov_pwr:VBUS") (at 72.39 54.61 0) (unit 1) (in_bom yes) (on_board yes)
  (property "Reference" "#PWR01" (id 0) (at 72.39 50.165 0) (effects (font (size 1.27 1.27)) hide))
  (property "Value" "VBUS" (id 1) (at 72.39 52.324 0))
  (property "Footprint" "" (id 2) (at 72.39 54.61 0) (effects (font (size 1.27 1.27)) hide))
  (property "Datasheet" "" (id 3) (at 72.39 54.61 0) (effects (font (size 1.27 1.27)) hide)) (pin "1"))

 (symbol (lib_id "ataradov_mcu:ATSAMD11C") (at 144.78 116.84 0) (unit 1) (in_bom yes) (on_board yes)
  (property "Reference" "IC2" (id 0) (at 144.78 105.41 0))
  (property "Value" "ATSAMD11C" (id 1) (at 144.78 128.27 0))
  (property "Footprint" "ataradov_ic:SOIC-14" (id 2) (at 144.78 130.81 0) (effects (font (size 1.27 1.27)) hide))
  (property "Datasheet" "" (id 3) (at 144.78 116.84 0) (effects (font (size 1.27 1.27)) hide)) (pin "1") (pin "10") (pin "11") (pin "12") (pin "13") (pin "14") (pin "2") (pin "3") (pin "4") (pin "5") (pin "6") (pin "7") (pin "8") (pin "9"))

 (symbol (lib_id "ataradov_pwr:GND") (at 73.66 147.32 0) (unit 1) (in_bom yes) (on_board yes)
  (property "Reference" "#PWR016" (id 0) (at 73.66 151.765 0) (effects (font (size 1.27 1.27)) hide))
  (property "Value" "GND" (id 1) (at 73.66 149.86 0))
  (property "Footprint" "" (id 2) (at 73.66 147.32 0) (effects (font (size 1.27 1.27)) hide))
  (property "Datasheet" "" (id 3) (at 73.66 147.32 0) (effects (font (size 1.27 1.27)) hide)) (pin "1"))

 (symbol (lib_id "power:PWR_FLAG") (at 184.15 55.88 0) (unit 1) (in_bom yes) (on_board yes)
  (property "Reference" "#FLG02" (id 0) (at 184.15 53.975 0) (effects (font (size 1.27 1.27)) hide))
  (property "Value" "PWR_FLAG" (id 1) (at 184.15 52.07 0))
  (property "Footprint" "" (id 2) (at 184.15 55.88 0) (effects (font (size 1.27 1.27)) hide))
  (property "Datasheet" "~" (id 3) (at 184.15 55.88 0) (effects (font (size 1.27 1.27)) hide)) (pin "1"))

 (symbol (lib_id "ataradov_pwr:VBUS") (at 123.19 54.61 0) (unit 1) (in_bom yes) (on_board yes)
  (property "Reference" "#PWR02" (id 0) (at 123.19 50.165 0) (effects (font (size 1.27 1.27)) hide))
  (property "Value" "VBUS" (id 1) (at 123.19 52.324 0))
  (property "Footprint" "" (id 2) (at 123.19 54.61 0) (effects (font (size 1.27 1.27)) hide))
  (property "Datasheet" "" (id 3) (at 123.19 54.61 0) (effects (font (size 1.27 1.27)) hide)) (pin "1"))

 (sheet_instances (path "" (page "1")))

)
